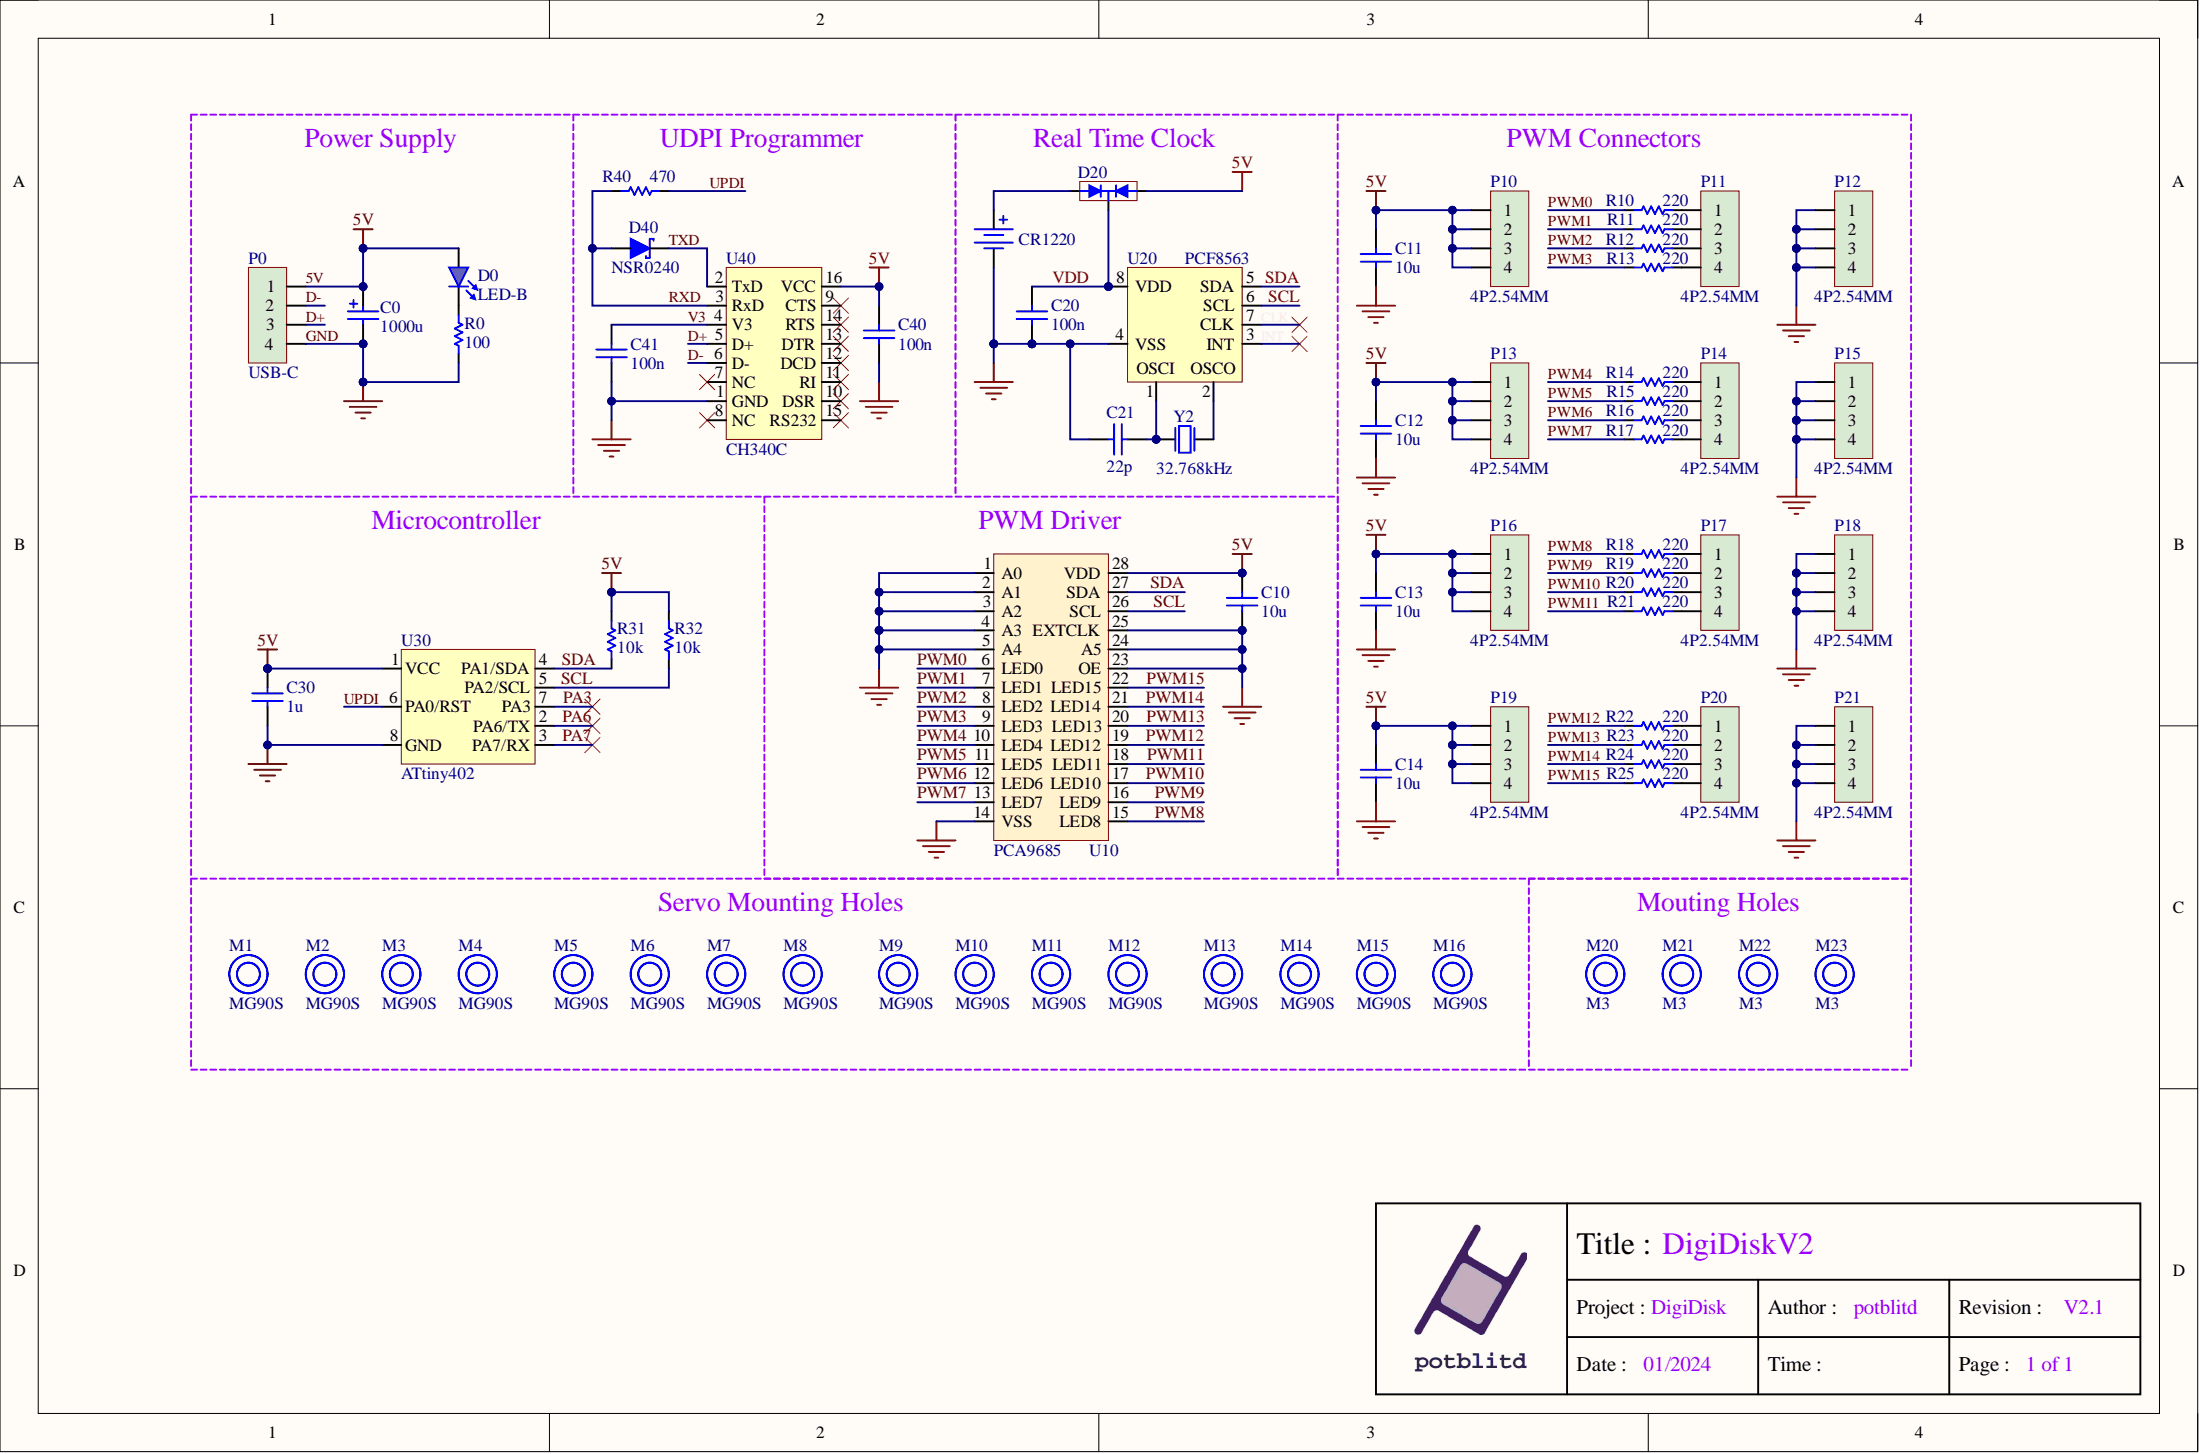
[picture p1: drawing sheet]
# Altium schematic sheet digidisk.SchDoc
size A4; SheetNumber: 1; SheetTotal: 1

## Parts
BT20  CR1220  [CR1220-H]
C0  1000u  [10X10.2]
C10  value 10u  [0603CM]  (hidden comment: Capacitor)
C11  value 10u  [0603CM]  (hidden comment: Capacitor)
C12  value 10u  [0603CM]  (hidden comment: Capacitor)
C13  value 10u  [0603CM]  (hidden comment: Capacitor)
C14  value 10u  [0603CM]  (hidden comment: Capacitor)
C20  value 100n  [0603CM]  (hidden comment: Capacitor)
C21  value 22p  [0603CM]  (hidden comment: Capacitor)
C30  value 1u  [0603CM]  (hidden comment: Capacitor)
C40  value 100n  [0603CM]  (hidden comment: Capacitor)
C41  value 100n  [0603CM]  (hidden comment: Capacitor)
D0  LED-B  [0603DM]
D20  BAS40-05  [SOT23-3 M]  (value not drawn)
D40  NSR0240  [SOD-323 M]
M1  MG90S  [HOLE-SG90-2]
M2  MG90S  [HOLE-SG90-2]
M3  MG90S  [HOLE-SG90-2]
M4  MG90S  [HOLE-SG90-2]
M5  MG90S  [HOLE-SG90-2]
M6  MG90S  [HOLE-SG90-2]
M7  MG90S  [HOLE-SG90-2]
M8  MG90S  [HOLE-SG90-2]
M9  MG90S  [HOLE-SG90-2]
M10  MG90S  [HOLE-SG90-2]
M11  MG90S  [HOLE-SG90-2]
M12  MG90S  [HOLE-SG90-2]
M13  MG90S  [HOLE-SG90-2]
M14  MG90S  [HOLE-SG90-2]
M15  MG90S  [HOLE-SG90-2]
M16  MG90S  [HOLE-SG90-2]
M20  M3  [HOLE-M3-simple]
M21  M3  [HOLE-M3-simple]
M22  M3  [HOLE-M3-simple]
M23  M3  [HOLE-M3-simple]
P0  USB-C  [USB-C module 2.8mm]
P10  4P2.54MM  [4P-2.54mm]
P11  4P2.54MM  [4P-2.54mm]
P12  4P2.54MM  [4P-2.54mm]
P13  4P2.54MM  [4P-2.54mm]
P14  4P2.54MM  [4P-2.54mm]
P15  4P2.54MM  [4P-2.54mm]
P16  4P2.54MM  [4P-2.54mm]
P17  4P2.54MM  [4P-2.54mm]
P18  4P2.54MM  [4P-2.54mm]
P19  4P2.54MM  [4P-2.54mm]
P20  4P2.54MM  [4P-2.54mm]
P21  4P2.54MM  [4P-2.54mm]
R0  value 100  [0603RM]  (hidden comment: Resistor)
R10  value 220  [0603RM]  (hidden comment: Resistor)
R11  value 220  [0603RM]  (hidden comment: Resistor)
R12  value 220  [0603RM]  (hidden comment: Resistor)
R13  value 220  [0603RM]  (hidden comment: Resistor)
R14  value 220  [0603RM]  (hidden comment: Resistor)
R15  value 220  [0603RM]  (hidden comment: Resistor)
R16  value 220  [0603RM]  (hidden comment: Resistor)
R17  value 220  [0603RM]  (hidden comment: Resistor)
R18  value 220  [0603RM]  (hidden comment: Resistor)
R19  value 220  [0603RM]  (hidden comment: Resistor)
R20  value 220  [0603RM]  (hidden comment: Resistor)
R21  value 220  [0603RM]  (hidden comment: Resistor)
R22  value 220  [0603RM]  (hidden comment: Resistor)
R23  value 220  [0603RM]  (hidden comment: Resistor)
R24  value 220  [0603RM]  (hidden comment: Resistor)
R25  value 220  [0603RM]  (hidden comment: Resistor)
R31  value 10k  [0603RM]  (hidden comment: Resistor)
R32  value 10k  [0603RM]  (hidden comment: Resistor)
R40  value 470  [0603RM]  (hidden comment: Resistor)
U10  PCA9685  [TSSOP-28 M]
U20  PCF8563  [SOP-8 M]
U30  ATtiny402  [SOP-8 M]
U40  CH340C  [SOP-16 M]
Y2  value 32.768kHz  [FC135 M]  (hidden comment: Oscillator)

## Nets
5V: C0.1(+) C10.1 C11.1 C12.1 C13.1 C14.1 C30.2 C40.1 D0.1 D20.1 P0.1 P10.1 P10.2 P10.3 P10.4 P13.1 P13.2 P13.3 P13.4 P16.1 P16.2 P16.3 P16.4 P19.1 P19.2 P19.3 P19.4 R31.2 R32.2 U10.28(VDD) U30.1(VCC) U40.16(VCC)
GND: BT20.2(-) C0.2(-) C10.2 C11.2 C12.2 C13.2 C14.2 C20.2 C21.2 C30.1 C40.2 C41.2 P0.4 P12.1 P12.2 P12.3 P12.4 P15.1 P15.2 P15.3 P15.4 P18.1 P18.2 P18.3 P18.4 P21.1 P21.2 P21.3 P21.4 R0.1 U10.1(A0) U10.2(A1) U10.3(A2) U10.4(A3) U10.5(A4) U10.14(VSS) U10.23(OE) U10.24(A5) U10.25(EXTCLK) U20.4(VSS) U30.8(GND) U40.1(GND)
CLK: U20.7(CLK)
D+: P0.3 U40.5(D+)
D-: P0.2 U40.6(D-)
INT: U20.3(INT)
PA3: U30.7(PA3)
PA6: U30.2(PA6/TX)
PA7: U30.3(PA7/RX)
PWM0: R10.2 U10.6(LED0)
PWM1: R11.2 U10.7(LED1)
PWM2: R12.2 U10.8(LED2)
PWM3: R13.2 U10.9(LED3)
PWM4: R14.2 U10.10(LED4)
PWM5: R15.2 U10.11(LED5)
PWM6: R16.2 U10.12(LED6)
PWM7: R17.2 U10.13(LED7)
PWM8: R18.2 U10.15(LED8)
PWM9: R19.2 U10.16(LED9)
PWM10: R20.2 U10.17(LED10)
PWM11: R21.2 U10.18(LED11)
PWM12: R22.2 U10.19(LED12)
PWM13: R23.2 U10.20(LED13)
PWM14: R24.2 U10.21(LED14)
PWM15: R25.2 U10.22(LED15)
RXD: D40.1(A) R40.2 U40.3(RxD)
SCL: R32.1 U10.26(SCL) U20.6(SCL) U30.5(PA2/SCL)
SDA: R31.1 U10.27(SDA) U20.5(SDA) U30.4(PA1/SDA)
TXD: D40.2(C) U40.2(TxD)
UPDI: R40.1 U30.6(PA0/RST)
V3: C41.1 U40.4(V3)
VDD: C20.1 D20.3 U20.8(VDD)
NetBT20_1: BT20.1(+) D20.2
NetC21_1: C21.1 U20.1(OSCI) Y2.2
NetD0_2: D0.2 R0.2
NetP11_1: P11.1 R10.1
NetP11_2: P11.2 R11.1
NetP11_3: P11.3 R12.1
NetP11_4: P11.4 R13.1
NetP14_1: P14.1 R14.1
NetP14_2: P14.2 R15.1
NetP14_3: P14.3 R16.1
NetP14_4: P14.4 R17.1
NetP17_1: P17.1 R18.1
NetP17_2: P17.2 R19.1
NetP17_3: P17.3 R20.1
NetP17_4: P17.4 R21.1
NetP20_1: P20.1 R22.1
NetP20_2: P20.2 R23.1
NetP20_3: P20.3 R24.1
NetP20_4: P20.4 R25.1
NetU20_2: U20.2(OSCO) Y2.1

Not connected (* = marked no-connect by the designer): U40 7(NC)* 8(NC)* 9(CTS)* 10(DSR)* 11(RI)* 12(DCD)* 13(DTR)* 14(RTS)* 15(RS232)*

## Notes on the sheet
- Power Supply
- (near R40) UDPI Programmer
- (near D20) Real Time Clock
- PWM Connectors
- Microcontroller
- (near U10) PWM Driver
- Servo Mounting Holes
- Mouting Holes
- Title :
- DigiDiskV2
- potblitd
- Project :
- Date :
- 01/2024
- DigiDisk
- Author :
- Time :
- Revision :
- Page :
- 1 of 1
- V2.1
